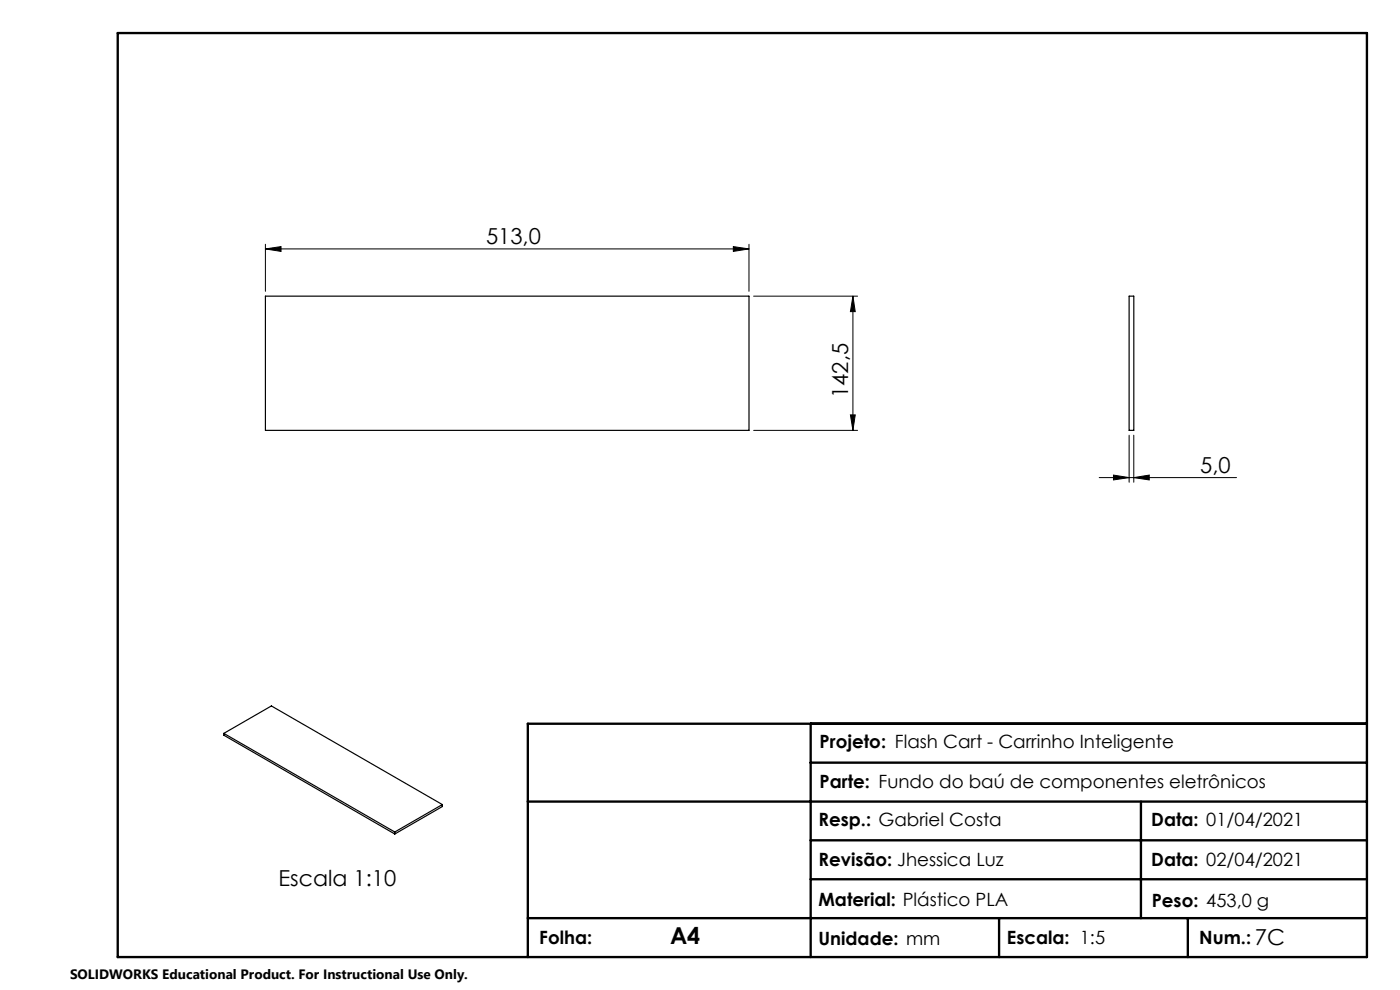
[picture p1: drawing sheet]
<svg xmlns="http://www.w3.org/2000/svg" width="297mm" height="210mm" viewBox="0 0 297 210" stroke-linecap="round" stroke-linejoin="round" font-family="sans-serif">
<g fill="none" stroke="#000" stroke-width=".21">
<path d="M56.3 52.8l3.3-.5v1zM56.3 51.8v10M56.3 52.8h102.6M155.6 52.3l3.3 .5-3.3 .5zM158.9 51.8v10M159.9 62.8h22M180.9 62.8v28.5M180.9 62.8l.5 3.3h-1zM159.9 91.3h22M180.4 88h1l-.5 3.3zM239.5 92.3v10M240.5 92.3v10"/>
<path d="M233.2 101.3h29.1M236.2 100.8l3.3 .5-3.3 .5zM240.5 101.3l3.3-.5v1z"/>
</g>
<path d="M25 7h265v196h-265zM172 153.5v49.5M290 153.5h-178v49.5M112 170h178M172 178.3h118M172 161.8h118M242 170v24.8M112 194.8h178M172 186.5h118M211.9 194.8v8.2M252 194.8v8.2" fill="none" stroke="#000" stroke-width=".5"/>
<g fill="#000">
<path d="M56.3 52.8l3.3-.5v1zM155.6 52.3l3.3 .5-3.3 .5zM236.2 100.8l3.3 .5-3.3 .5zM240.5 101.3l3.3-.5v1z"/>
<path d="M180.9 62.8l.5 3.3h-1zM180.4 88h1l-.5 3.3z"/>
</g>
<path d="M56.3 62.8h102.6v28.5h-102.6zM239.5 62.8h1v28.5h-1zM47.5 155.6l36.2 20.9M47.5 155.6l10.1-5.9 36.2 21M47.5 155.6v.4l36.2 20.9M83.7 176.5v.4M93.8 170.7l-10.1 5.8M93.8 170.7v.4l-10.1 5.8" fill="none" stroke="#000" stroke-width=".25"/>
<text font-size="4.9" x="142.1" y="200.2">A4</text>
<g font-size="4.7">
<text x="103.1" y="51.8">513,0</text>
<text x="179.9" y="84.4" transform="rotate(-90 179.9 84.4)">142,5</text>
<text x="254.6" y="100.3">5,0</text>
<text x="59.1" y="187.9">Escala 1:10</text>
<text x="266.2" y="200.4">7C</text>
</g>
<g font-size="3.9">
<text x="173.9" y="158.6">Projeto: Flash Cart - Carrinho Inteligente</text>
<text x="173.9" y="167.2">Parte: Fundo do baú de componentes eletrônicos</text>
<text x="173.6" y="175.1">Resp.: Gabriel Costa</text>
<text x="244.2" y="175.3">Data: 01/04/2021</text>
<text x="173.6" y="183.7">Revisão: Jhessica Luz</text>
<text x="244.2" y="183.7">Data: 02/04/2021</text>
<text x="173.6" y="192.2">Material: Plástico PLA</text>
<text x="244.3" y="192.3">Peso: 453,0 g</text>
<text x="114.4" y="200.2">Folha:</text>
<text x="173.6" y="200.4">Unidade: mm</text>
<text x="213.6" y="200.2">Escala: 1:5</text>
<text x="254.4" y="200.2">Num.:</text>
</g>
<text font-size="2.9" x="14.9" y="207.6">SOLIDWORKS Educational Product. For Instructional Use Only.</text>
</svg>
